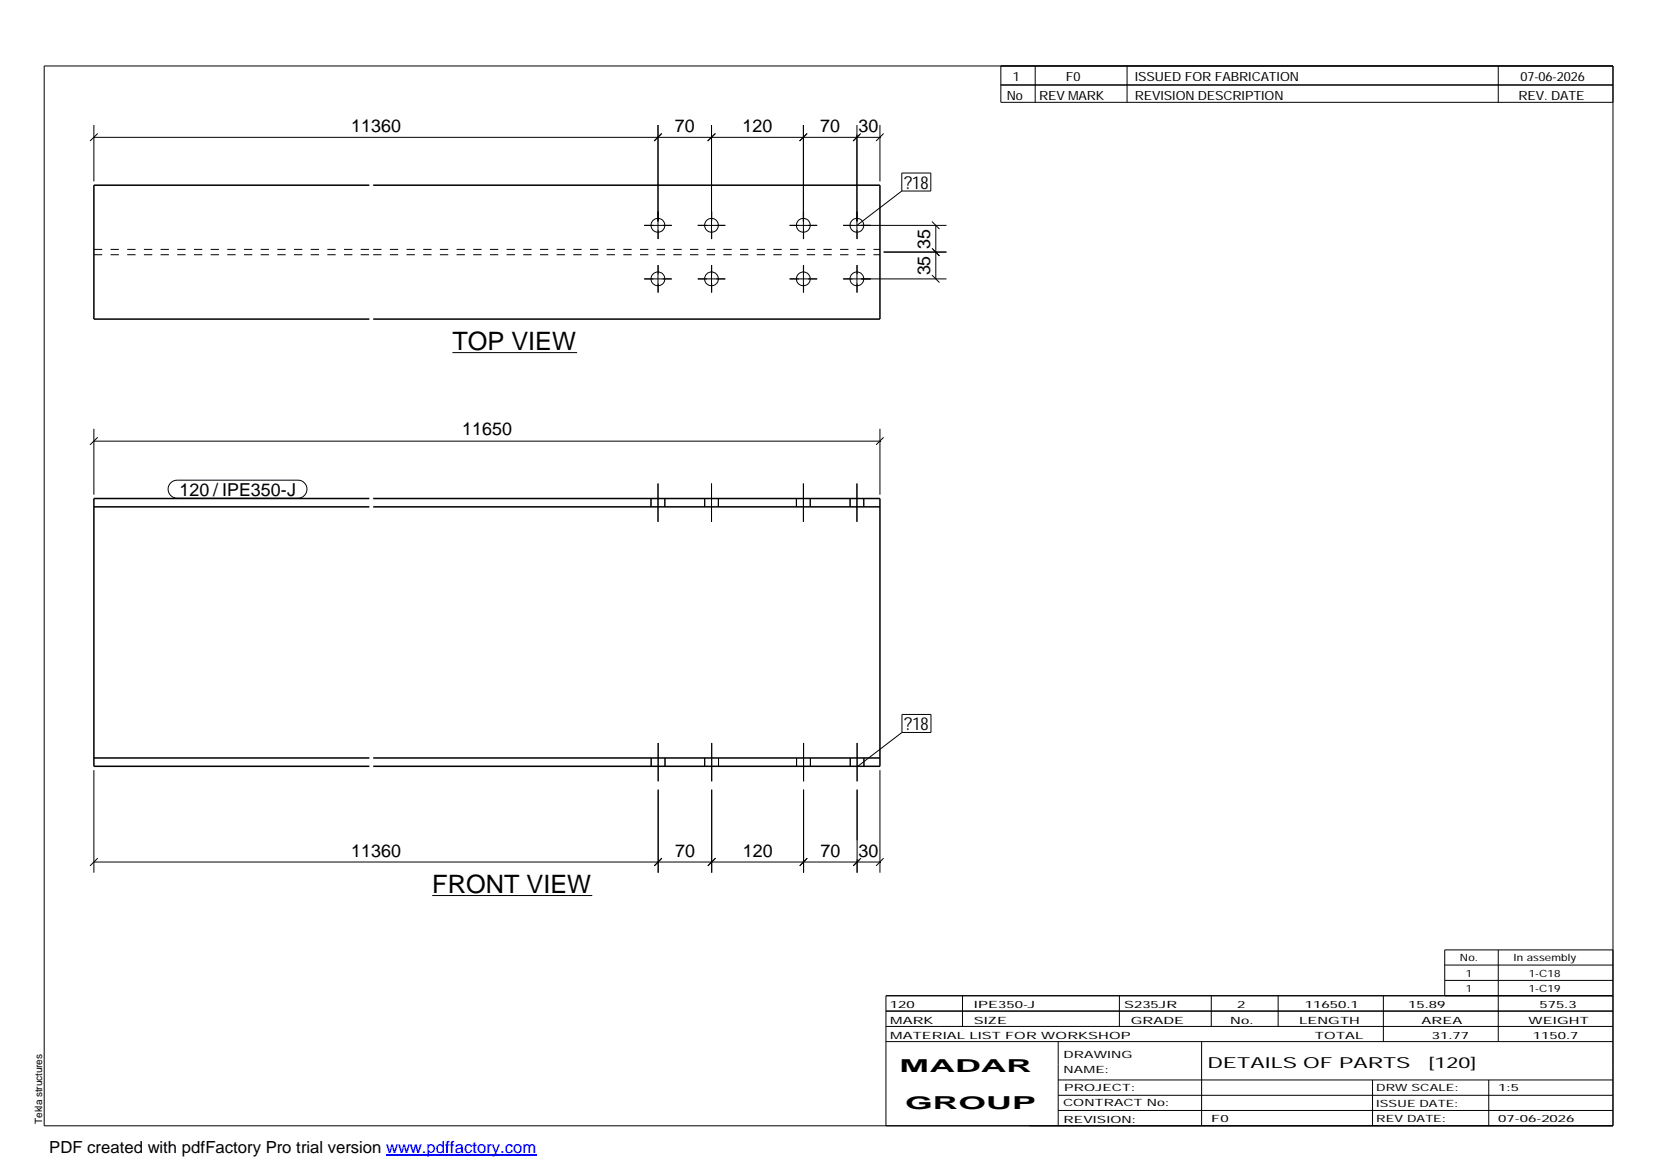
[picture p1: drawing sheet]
<svg xmlns="http://www.w3.org/2000/svg" width="420mm" height="297mm" viewBox="0 0 420 297" stroke-linecap="round" stroke-linejoin="round" font-family="sans-serif">
<g fill="none" stroke="#000" stroke-width=".25">
<path d="M11.2 16.7h398.3v269.1h-398.3zM254.1 16.7v9.3h155.4M262.8 16.7v9.3M286.1 16.7v9.3M380.4 16.7v9.3M23.8 31.7v14.3M23.8 34.9h199.6M24.8 33.9l-1.9 1.9M167 31.7v29M168 33.9l-1.9 1.9M180.6 31.7v29M181.6 33.9l-1.9 1.9"/>
<path d="M204 31.7v29M204.9 33.9l-1.9 1.9M217.6 31.7v29M218.5 33.9l-1.9 1.9M223.4 31.7v14.3M224.3 33.9l-1.9 1.9M254.1 21.6h155.4M163.5 57.2h7.1M167.1 53.7v2.3M167.1 58.4v2.3M177.1 57.2h7M180.7 53.7v2.3"/>
<path d="M180.7 58.4v2.3M200.4 57.2h7.1M214 57.2h26.3M228.9 43.9h7.4v4.6h-7.4zM228.9 48.5l-11.3 8.7M236.6 56.2l1.9 2M237.6 57.2v13.6M163.5 70.8h7.1M167 67.3v7M167.1 67.3v2.3M167.1 72v2.3M177.1 70.8h7"/>
<path d="M180.6 67.3v7M180.7 67.3v2.3M180.7 72v2.3M200.4 70.8h7.1M204 67.3v7M214 70.8h26.3M217.6 67.3v7M224.3 64h16M236.6 69.8l1.9 1.9M236.6 63l1.9 2-1.7-1.7M114.9 89.5h31.6M23.8 112h199.6"/>
<path d="M23.8 108.9v16.7M24.8 111l-1.9 1.9M223.4 108.9v16.7M224.3 111l-1.9 1.9M43.3 122.6l.8-.5 .9-.2h30.6a2.29 2.29 0 0 1 2.3 2.3 2.29 2.29 0 0 1-2.3 2.3h-30.6a2.28 2.28 0 0 1-2.1-1.4 2.28 2.28 0 0 1 .4-2.5zM165.3 126.6v2.1M167 122.8v9.7M168.8 126.6v2.1M178.9 126.6v2.1M180.6 122.8v9.7M182.4 126.6v2.1M202.2 126.6v2.1"/>
<path d="M204 122.8v9.7M205.7 126.6v2.1M215.8 126.6v2.1M217.6 122.8v9.7M219.3 126.6v2.1M23.8 195.5v26.1M165.3 192.4v2.1M167.1 188.6v9.8M168.8 192.4v2.1M178.9 192.4v2.1M180.7 188.6v9.8M182.4 192.4v2.1"/>
<path d="M202.2 192.4v2.1M204 188.6v9.8M205.7 192.4v2.1M215.9 192.4v2.1M217.6 188.6v9.8M219.3 192.4v2.1M223.4 195.5v26.1M229 181.4h7.3v4.6h-7.3zM229 186l-11.4 8.7M23.8 218.8h199.6M24.8 217.9l-1.9 1.9M167.1 200.5v21.1"/>
<path d="M168 217.9l-1.9 1.9M180.7 200.5v21.1M181.7 217.9l-2 1.9M204 200.5v21.1M204.9 217.9l-1.9 1.9M217.6 200.5v21.1M218.6 217.9l-2 1.9M224.3 217.9l-1.9 1.9M109.7 227.4h40.7M224.9 256.7h184.6M244.3 252.8v7.8M284.2 252.8v7.8"/>
<path d="M307.5 252.8v7.8M324.5 252.8v7.8M351.2 252.8v11.6M366.8 245h42.7M366.8 248.9h42.7M380.4 241.2v23.2M409.5 241.2h-42.7v11.6M409.5 252.8h-184.6v33M224.9 264.4h184.6M224.9 260.6h184.6M268.6 264.4v21.4M268.6 274.2h140.9"/>
<path d="M268.6 278.1h140.9M305.1 264.4v21.4M348.4 274.2v11.6M378 274.2v11.6M268.6 281.9h140.9"/>
<circle cx="167" cy="57.2" r="1.76"/>
<circle cx="180.7" cy="57.2" r="1.75"/>
<circle cx="203.9" cy="57.2" r="1.76"/>
<circle cx="217.6" cy="57.2" r="1.75"/>
<circle cx="167" cy="70.8" r="1.76"/>
<circle cx="180.7" cy="70.8" r="1.75"/>
<circle cx="203.9" cy="70.8" r="1.76"/>
<circle cx="217.6" cy="70.8" r="1.75"/>
</g>
<path d="M93.8 47h-70v34h70M94.7 47h128.7v34h-128.7M23.8 128.7h70M93.8 126.6h-70v67.9h70M94.7 126.6h128.7v67.9h-128.7M94.7 128.7h128.7M23.8 192.4h70M94.7 192.4h128.7" fill="none" stroke="#000" stroke-width=".38"/>
<path d="M23.8 64.7h70M23.8 63.3h70M94.7 64.7h128.7M94.7 63.3h128.7" fill="none" stroke="#000" stroke-width=".25" stroke-dasharray="2.1 2.1" stroke-linecap="butt"/>
<path d="M98 293.3h38.2" fill="none" stroke="#00f" stroke-width=".3"/>
<g font-size="6.4">
<text x="114.9" y="88.8">TOP VIEW</text>
<text x="109.7" y="226.6">FRONT VIEW</text>
</g>
<g font-size="4.5">
<text x="89.1" y="33.4">11360</text>
<text x="171.3" y="33.4">70</text>
<text x="188.5" y="33.4">120</text>
<text x="208.2" y="33.4">70</text>
<text x="217.9" y="33.4">30</text>
<text x="229.5" y="47.9">?18</text>
<text x="236.2" y="63.1" transform="rotate(-90 236.2 63.1)">35</text>
<text x="236.2" y="69.9" transform="rotate(-90 236.2 69.9)">35</text>
<text x="117.3" y="110.6">11650</text>
<text x="45.6" y="125.9">120 / IPE350-J</text>
<text x="229.6" y="185.4">?18</text>
<text x="89.2" y="217.5">11360</text>
<text x="171.4" y="217.5">70</text>
<text x="188.6" y="217.5">120</text>
<text x="208.3" y="217.5">70</text>
<text x="218" y="217.5">30</text>
<text x="228.4" y="272.3">MADAR</text>
<text x="229.8" y="281.6">GROUP</text>
</g>
<text font-size="4.2" x="12.5" y="292.7">PDF created with pdfFactory Pro trial version www.pdffactory.com</text>
<g font-size="3.9">
<text x="306.5" y="271.3">DETAILS OF PARTS</text>
<text x="362.7" y="271.3">[120]</text>
</g>
<g font-size="3.2">
<text x="257.1" y="20.5">1</text>
<text x="270.6" y="20.5">F0</text>
<text x="288.1" y="20.5">ISSUED FOR FABRICATION</text>
<text x="386" y="20.5">07-06-2026</text>
<text x="255.6" y="25.5">No</text>
<text x="263.8" y="25.5">REV MARK</text>
<text x="288.1" y="25.5">REVISION DESCRIPTION</text>
<text x="385.5" y="25.5">REV. DATE</text>
</g>
<g font-size="2.5">
<text x="370.6" y="244.1">No.</text>
<text x="384.3" y="244.1">In assembly</text>
<text x="372.1" y="247.9">1</text>
<text x="372.1" y="251.8">1</text>
<text x="388.1" y="247.9">1-C18</text>
<text x="388.1" y="251.8">1-C19</text>
<text x="225.9" y="255.9">120</text>
<text x="247.3" y="255.9">IPE350-J</text>
<text x="285.4" y="255.9">S235JR</text>
<text x="314.1" y="255.9">2</text>
<text x="331.3" y="255.9">11650.1</text>
<text x="357.5" y="255.9">15.89</text>
<text x="390.8" y="255.9">575.3</text>
<text x="226" y="263.7">MATERIAL LIST FOR WORKSHOP</text>
<text x="226" y="259.9">MARK</text>
<text x="247.2" y="259.9">SIZE</text>
<text x="287.1" y="259.9">GRADE</text>
<text x="312.3" y="259.9">No.</text>
<text x="329.8" y="259.9">LENGTH</text>
<text x="333.8" y="263.7">TOTAL</text>
<text x="360.9" y="259.9">AREA</text>
<text x="363.5" y="263.7">31.77</text>
<text x="388.1" y="259.9">WEIGHT</text>
<text x="389.2" y="263.7">1150.7</text>
<text x="270" y="268.5">DRAWING</text>
<text x="270" y="272.5">NAME:</text>
<text x="269.9" y="280.9">CONTRACT No:</text>
<text x="270.2" y="277">PROJECT:</text>
<text x="349.4" y="277.1">DRW SCALE:</text>
<text x="349.4" y="281">ISSUE DATE:</text>
<text x="380.4" y="277.1">1:5</text>
<text x="10.7" y="285.4" transform="rotate(-90 10.7 285.4)">Tekla structures</text>
<text x="270" y="285">REVISION:</text>
<text x="307.5" y="284.8">F0</text>
<text x="349.4" y="284.8">REV DATE:</text>
<text x="380.4" y="284.8">07-06-2026</text>
</g>
</svg>
